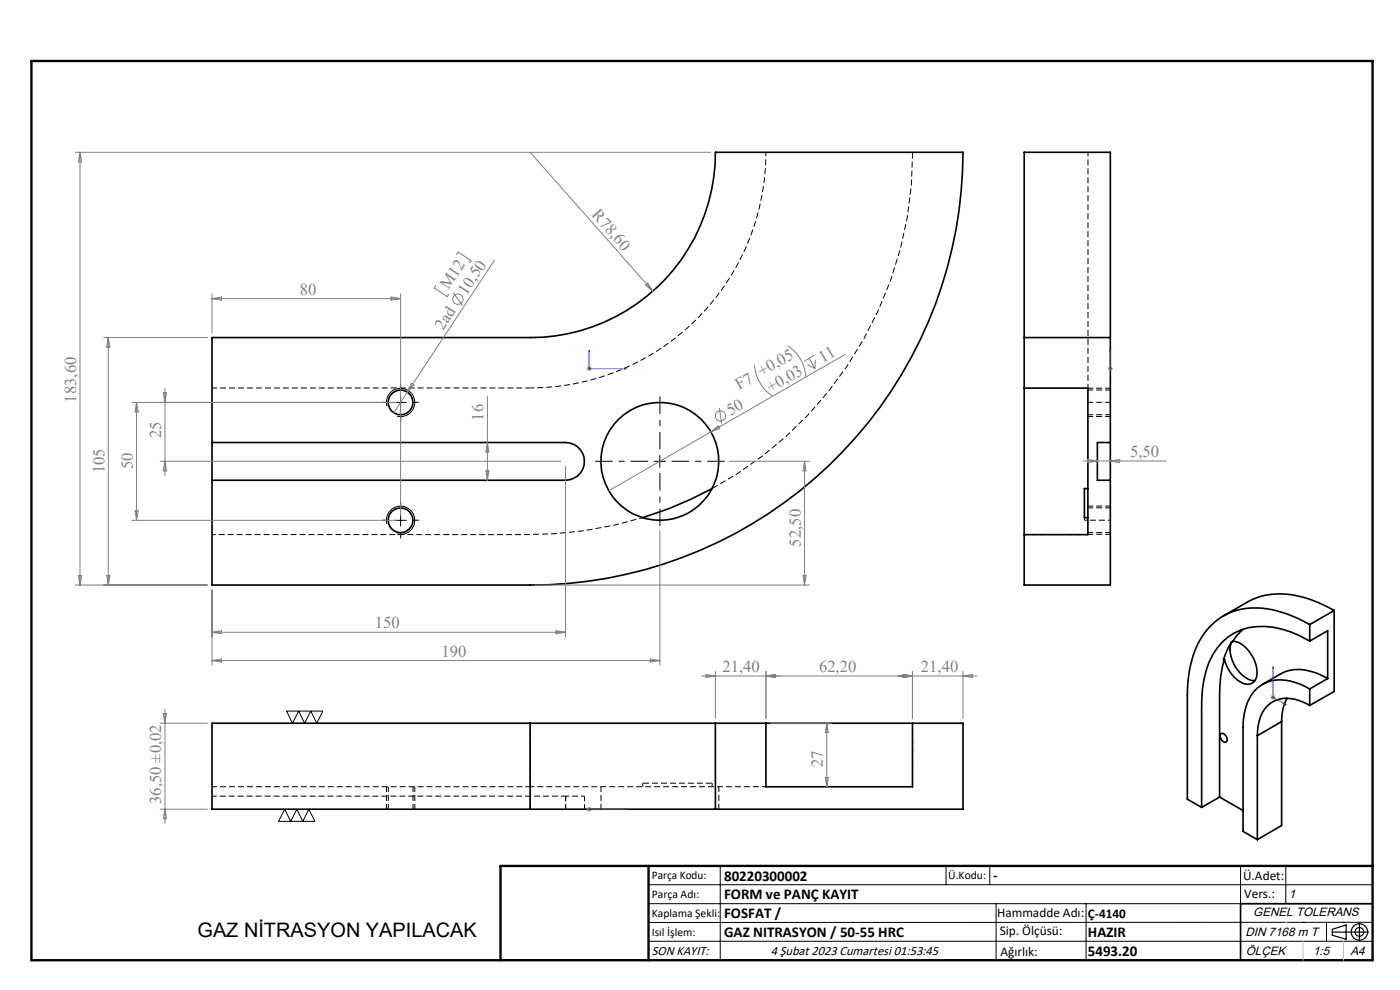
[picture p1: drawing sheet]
<svg xmlns="http://www.w3.org/2000/svg" width="297mm" height="210mm" viewBox="0 0 297 210" stroke-linecap="round" stroke-linejoin="round" font-family="sans-serif">
<path d="M112.5 171.6v-18.2" fill="none" stroke="#000" stroke-width=".21" stroke-dasharray="1.3 .6" stroke-dashoffset=".1" stroke-linecap="butt"/>
<path d="M112.5 82.3a50 50 0 0 0 50-50M230.8 82.3v-50M112.5 166.9h50M136.4 166.9v-.8M151.1 166.1v.8" fill="none" stroke="#000" stroke-width=".21" stroke-dasharray="1.3 .6" stroke-dashoffset=".4" stroke-linecap="butt"/>
<path d="M193.6 32.3a81.2 81.2 0 0 1-42.5 71.3M151.1 166.1h-14.7" fill="none" stroke="#000" stroke-width=".21" stroke-dasharray="1.3 .6" stroke-dashoffset="-.1" stroke-linecap="butt"/>
<path d="M217.3 113.4h13.5M112.5 166.9v-13.5M193.6 166.9v-13.5" fill="none" stroke="#000" stroke-width=".21" stroke-dasharray="1.3 .6" stroke-dashoffset=".6" stroke-linecap="butt"/>
<g fill="none" stroke="#000" stroke-width=".21" stroke-dasharray="1.3 .6" stroke-dashoffset=".2" stroke-linecap="butt">
<path d="M45 82.3h67.5M230.8 88h4.8M230.8 88.3h4.8M235.6 82.7h-4.8M235.6 85.3h-4.8M235.6 82.3h-4.8M230.8 113h4.8M230.8 113.3h4.8M235.6 107.7h-4.8M235.6 107.3h-4.8M45 166.9h67.5M82 166.9v4.7"/>
<path d="M82.4 166.9v4.7M87.6 171.6v-4.7M88 171.6v-4.7M120 168.9v2.7M124 171.6v-2.7M127.5 166.9v4.7M152.5 171.6v-4.7"/>
</g>
<path d="M136.4 109.8a83 83 0 0 1-25.2 3.6h-66.2M124 168.9h-4" fill="none" stroke="#000" stroke-width=".21" stroke-dasharray="1.3 .6" stroke-dashoffset=".5" stroke-linecap="butt"/>
<path d="M120 168.9h-75" fill="none" stroke="#000" stroke-width=".21" stroke-dasharray="1.3 .6" stroke-dashoffset=".3" stroke-linecap="butt"/>
<g fill="none" stroke="#000" stroke-width=".35">
<path d="M45 71.6h67.5a39.3 39.3 0 0 0 39.3-39.3h52.5a91.8 91.8 0 0 1-91.8 91.8h-67.5zM217.3 71.6v-39.3h18.2v39.3M217.3 71.6v10.7h13.5v31.1h-13.5v10.7h18.2v-22.2M217.3 71.6h18.2M235.5 71.6v22.3M45 93.9h75a4 4 0 0 1 4 4 4 4 0 0 1-4 4h-75M217.3 82.4v30.8M235.5 93.9v8M235.5 93.9h-2.7v8h2.7M151.1 103.6l-4.5 2.3-4.6 2-5.7 1.9M230.8 103.6h-.8v6.2h.8M259.8 139.8a37.7 37.7 0 0 0-1.1 11.9v17.4"/>
<path d="M261.3 136.1a5.5 5.5 0 0 0 .8 5.4 5.5 5.5 0 0 0 4.1 2.9M261.5 136a9.5 9.5 0 0 0-2 3.9l.3-.1M261.5 136a6 6 0 0 1 4.5 3.9 4.8 4.8 0 0 1 .1 4.6 2.59 2.59 0 0 1-3.7-.3 8.2 8.2 0 0 1-2.6-4.4M263.6 133.5l-1.2 1.3-.9 1.2M277.8 136a19 19 0 0 0-12.9-2.9 12.2 12.2 0 0 0-9 9.2 43.6 43.6 0 0 0-1 12.7v16.3M277.8 132.5a22.1 22.1 0 0 0-14.2-3.3 14 14 0 0 0-10.8 10.8l-.5 2.4-.4 3.7v23.4l3 1.8M277.8 132.5v3.5M277.8 136l3.9-2.2v10.1M283 129.5a21.8 21.8 0 0 0-14.3-3.3l-1.9 .5-1.7 .8-5.6 3.2M283 129.5l-5.2 3M283 129.5v17.2l-5.2 2.9M112.5 153.4h39.3"/>
<path d="M112.5 153.4h-67.5v18.3h67.5M112.5 153.4v18.3M151.8 153.4h10.7v13.5h31.1v-13.5h10.7v18.3h-52.5M151.8 153.4v18.3M162.6 153.4h30.8M258.9 155.7a1.11 1.11 0 0 1 1.2 .3 1.11 1.11 0 0 1 .2 1.2 .68 .68 0 0 1-.7 .2 .68 .68 0 0 1-.5-.6l-.2-.5zM266.7 156.1v22M271.9 153.1l-5.2 3M271.9 153.1v22l-5.2 3M273 148.1l-.9 2.5-.2 2.5M277.8 146.1a10.4 10.4 0 0 0-9.3-1.3 8.2 8.2 0 0 0-4.6 6.7l-.2 2.8v22l3 1.8M277.8 149.6a8.1 8.1 0 0 0-7.5-.9 6.8 6.8 0 0 0-3.5 5.7l-.1 1.7"/>
<path d="M277.8 146.1v3.5M281.7 143.9a10.4 10.4 0 0 0-9.4-1.3l-4.4 2.6M281.7 143.9l-3.9 2.2M112.5 171.7h39.3M258.7 169.1l-3.8 2.2M258.7 169.1l5 2.8M291.2 191.7h-28v12"/>
<circle cx="85" cy="85.4" r="2.62"/>
<circle cx="140" cy="97.9" r="12.5"/>
<circle cx="85" cy="110.4" r="2.63"/>
</g>
<path d="M230.1 109.8v.5" fill="none" stroke="#000" stroke-width=".21" stroke-dasharray="1.3 .6" stroke-linecap="butt"/>
<path d="M230.1 110.3h5.5" fill="none" stroke="#000" stroke-width=".21" stroke-dasharray="1.3 .6" stroke-dashoffset=".7" stroke-linecap="butt"/>
<g fill="none" stroke="#808080" stroke-width=".21">
<path d="M16 32.3h134.8M17 32.3v91.8M17 32.3l.3 2h-.6zM112.5 32.3l26 29.5M96.8 54l.4-.5 2.7 1.8-.3 .5M104.9 55.2l-18.5 28M22 71.6h22M23 71.6v52.5M23 71.6l.3 2h-.7zM45 62.3v8.3M45 63.4h40M45 63.4l2-.4v.7z"/>
<path d="M83 63l2 .4-2 .3zM85 62.3v47.1M92.5 60.6l-.4 .5 2.8 1.8 .3-.5M96.2 62.1l1.9 2.8M124.5 78.2h1M124.6 77.8l.7 .8M125 77.7v1M125.3 77.8l-.7 .8M136.9 60.5l.5-.4 1.1 1.7zM160.1 77.4a8.7 8.7 0 0 0 3.8 6.7M167.1 73.3a8.5 8.5 0 0 1 3.9 6.7M171.3 77.4l1.6 .8"/>
<path d="M171.6 76l1.3 2.2M172.7 75.4l-2.1 1.3M173 76.4l-.1 1.8M179.4 75.1l-28.6 16.5M235.1 78.2h.9M235.2 77.8l.7 .8M235.5 77.7v1M235.9 77.8l-.7 .8M28 85.4h56M29 85.4v25M29 85.4l.3 2h-.7zM34 97.9h85"/>
<path d="M34.6 83.4h.7l-.3 2zM35 82.4v18.5M35 97.9l.3 2h-.7zM86.4 83.2l-2.9 4.4M87.2 81.3l.6 .4-1.4 1.5zM103.1 99.9h.6l-.3 2zM103.4 84.1v17.8M103.4 93.9l.3 2h-.6zM120 98.9v36.2M150.8 91.6l-21.6 12.5M150.8 91.6l1.6-1.3 .3 .6zM152.6 86.6l.5 3.3"/>
<path d="M154.7 97.9h17M170.7 97.9l.3 2h-.6zM170.7 97.9v26.2M229.8 97.8h17.6M230.8 97.5l2 .3-2 .3zM235.5 97.8l2-.3v.6zM28 110.4h56M28.6 108.4h.7l-.3 2zM140 112.6v28.5M16 124.1h28M16.7 122.1h.6l-.3 2zM22.6 122.1h.7l-.3 2z"/>
<path d="M45 125.1v16M45 134.1l2-.3v.6zM45 134.1h75M113.5 124.1h58.2M118 133.8l2 .3-2 .3zM138 139.8l2 .3-2 .3zM170.4 122.1h.6l-.3 2zM34 153.4h10M34.6 151.4h.7l-.3 2zM35 150.4v24.3M45 140.1l2-.3v.6zM45 140.1h95"/>
<path d="M148.8 143.4h58.5M149.8 143.1l2 .3-2 .3zM151.8 142.4v10M162.5 142.4v10M162.5 143.4l2-.3v.6zM163.5 153.4h12.9M175.4 153.4v13.5M175.4 153.4l.3 2h-.6zM191.6 143.1l2 .3-2 .3zM193.6 142.4v10M204.3 142.4v10M204.3 143.4l2-.3v.6z"/>
<path d="M269.5 147.9h1M269.7 147.6l.7 .7M270.1 147.4v1M270.4 147.6l-.7 .7M34 171.7h10M35 171.7l.3 2h-.7zM124.5 171.7h1M124.6 171.3l.7 .7M125 171.2v.9M125.3 171.3l-.7 .7M175.1 164.9h.6l-.3 2z"/>
<circle cx="97.2" cy="63.5" r="1.1"/>
<circle cx="152.9" cy="88.2" r="1.1"/>
</g>
<g fill="none" stroke="#000" stroke-width=".21">
<path d="M82.1 86.1a2.99 2.99 0 0 1 2.6-3.7 2.99 2.99 0 0 1 3.3 3.2 2.99 2.99 0 0 1-3.8 2.7M83.7 85.4h2.5M85 84.1v2.5M138.7 97.9h2.5M140 96.6v2.5M82.1 111.2a2.99 2.99 0 0 1 2.6-3.8 2.99 2.99 0 0 1 3.3 3.2 2.99 2.99 0 0 1-3.8 2.7M83.7 110.4h2.5M85 109.1v2.5M60.8 150.8h7.7l-1.3 2.6-1.3-2.6-1.3 2.6-1.2-2.6-1.3 2.6zM60.4 171.7l1.3 2.5 1.3-2.5 1.2 2.5 1.3-2.5 1.3 2.5h-7.7zM137.6 187.7h153.6M137.6 191.7h153.6"/>
<path d="M137.6 199.7h153.6M152.8 183.7v20M200.7 183.7v4M210 183.7v4M211.3 191.7v12M230.4 191.7v12M263.2 183.7v20M272.8 183.7v8M276.4 195.6h.1M281.4 195.6v4.1M285 195.6h.1M291.2 195.6l-153.6 .1"/>
</g>
<g fill="none" stroke="#000" stroke-width=".25">
<path d="M282.6 197.7h7.8M282.6 197.1l3-.9v3l-3-.8zM288.4 195.8v3.8M106.2 203.7h185"/>
<circle cx="288.4" cy="197.7" r="1.74"/>
<circle cx="288.4" cy="197.7" r=".93"/>
</g>
<g fill="none" stroke="#00f" stroke-width=".21">
<path d="M125 74.3l.1 .3h-.2zM125 74.3v3.9h7.9M132.5 78.1l.4 .1-.4 .1zM235.5 74.3v.3v-.3M235.5 78.1v.2zM235.5 78.2h.1M235.5 74.3v3.9M270.1 141.5v6.4l2.7 1.6M270.1 141.5v.3l-.1-.1zM272.6 149.3l.2 .2h-.2zM124.9 171.7h.2zM125 171.7h.1"/>
<path d="M125 171.7h7.9M132.9 171.7h-.4h.4"/>
</g>
<path d="M82.5 85.3h-1.4M85 82.8v-1.3M85 87.8v1.4M87.5 85.3h1.4M82.5 110.3h-1.4M85 107.8v-1.3M85 112.8v1.4M87.5 110.3h1.4" fill="none" stroke="#000" stroke-width=".21" stroke-dasharray="15.2 1.3 1.3 1.3" stroke-linecap="butt"/>
<path d="M137.5 97.8h-11.3M140 95.3v-11.2M142.5 97.8h11.2M140 100.3v11.3" fill="none" stroke="#000" stroke-width=".21" stroke-dasharray="15.2 1.3 1.3 1.3" stroke-dashoffset="11.5" stroke-linecap="butt"/>
<path d="M6.7 12.9h284.5v190.8h-284.5zM137.6 183.7v20M291.2 183.7h-185v20" fill="none" stroke="#000" stroke-width=".5"/>
<path d="M276.4 199.7v4M285 199.7v4" fill="none" stroke="#c0c0c0" stroke-width=".21"/>
<path d="M272.8 195.6h.1" fill="none" stroke="#c0c0c0" stroke-width=".25"/>
<g fill="#00f">
<path d="M124.9 171.7h.2zM132.5 171.7h.4z"/>
<path d="M125 74.3l-.1 .3h.2zM132.5 78.1v.2l.4-.1z"/>
<path d="M272.6 149.3l.2 .2h-.2zM270.1 141.5v.3l-.1-.1z"/>
<path d="M235.5 74.3v.3zM235.5 78.1v.2z"/>
</g>
<text font-size="4.2" x="41.9" y="198.8">GAZ NİTRASYON YAPILACAK</text>
<g font-size="3.5" fill="#808080">
<text x="125.4" y="45.7" transform="rotate(49 125.4 45.7)">R78,60</text>
<text x="63.6" y="62.5">80</text>
<text x="95.1" y="61.5" transform="rotate(-57 95.1 61.5)">M12</text>
<text x="99" y="62.8" transform="rotate(-57 99 62.8)">10,50</text>
<text x="94" y="70.2" transform="rotate(-57 94 70.2)">2ad</text>
<text x="174.5" y="77" transform="rotate(-30 174.5 77)">11</text>
<text x="156.8" y="82.8" transform="rotate(-30 156.8 82.8)">F7 +0,05</text>
<text x="163.5" y="83.3" transform="rotate(-30 163.5 83.3)">+0,03</text>
<text x="16.2" y="85.4" transform="rotate(-90 16.2 85.4)">183,60</text>
<text x="102.6" y="89.2" transform="rotate(-90 102.6 89.2)">16</text>
<text x="154.9" y="88.3" transform="rotate(-30 154.9 88.3)">50</text>
<text x="34.2" y="92.9" transform="rotate(-90 34.2 92.9)">25</text>
<text x="22.2" y="100.4" transform="rotate(-90 22.2 100.4)">105</text>
<text x="28.2" y="99.6" transform="rotate(-90 28.2 99.6)">50</text>
<text x="239.7" y="96.9">5,50</text>
<text x="169.9" y="115.9" transform="rotate(-90 169.9 115.9)">52,50</text>
<text x="79.5" y="133.3">150</text>
<text x="93.7" y="139.3">190</text>
<text x="153.3" y="142.5">21,40</text>
<text x="173.8" y="142.5">62,20</text>
<text x="195.4" y="142.5">21,40</text>
<text x="174.6" y="162.7" transform="rotate(-90 174.6 162.7)">27</text>
<text x="34.2" y="170.5" transform="rotate(-90 34.2 170.5)">36,50 ±0,02</text>
</g>
<g font-size="3.2">
<text x="153.6" y="186.8">80220300002</text>
<text x="153.6" y="190.8">FORM ve PANÇ KAYIT</text>
<text x="210.7" y="186.6">-</text>
<text x="153.6" y="194.8">FOSFAT /</text>
<text x="153.6" y="198.8">GAZ NITRASYON / 50-55 HRC</text>
<text x="230.8" y="198.7">HAZIR</text>
<text x="230.8" y="202.8">5493.20</text>
</g>
<g font-size="2.8">
<text x="263.7" y="186.7">Ü.Adet:</text>
<text x="263.9" y="190.5">Vers.:</text>
<text x="211.5" y="194.5">Hammadde Adı:</text>
<text x="230.8" y="194.7">Ç-4140</text>
<text x="138.3" y="202.6">SON KAYIT:</text>
<text x="163.5" y="202.6">4 Şubat 2023 Cumartesi 01:53:45</text>
<text x="212.1" y="198.4">Sip. Ölçüsü:</text>
<text x="212.2" y="202.7">Ağırlık:</text>
</g>
<g font-size="2.6">
<text x="273.4" y="190.4">1</text>
<text x="265.9" y="194.4">GENEL TOLERANS</text>
<text x="264.2" y="198.5">DIN 7168 m T</text>
<text x="264.3" y="202.6">ÖLÇEK</text>
<text x="278.5" y="202.6">1:5</text>
<text x="286.5" y="202.6">A4</text>
</g>
<g font-size="2.5">
<text x="138.3" y="186.4">Parça Kodu:</text>
<text x="138.3" y="190.5">Parça Adı:</text>
<text x="201.2" y="186.5">Ü.Kodu:</text>
<text x="138.3" y="194.5">Kaplama Şekli:</text>
<text x="138.3" y="198.6">Isıl İşlem:</text>
</g>
</svg>
